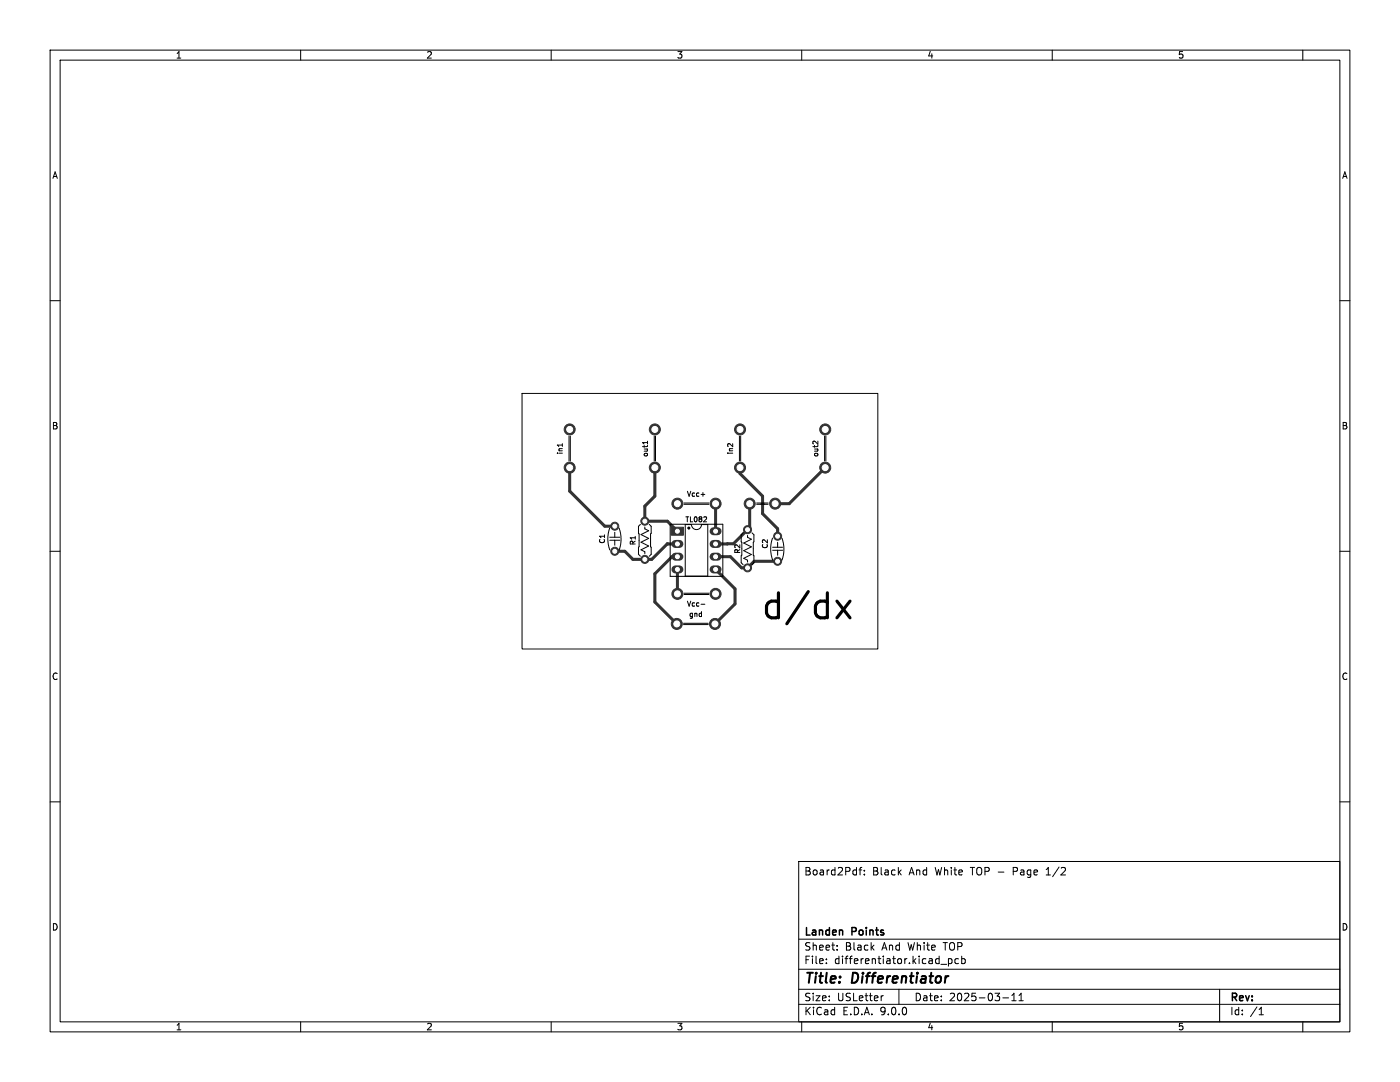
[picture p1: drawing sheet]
<svg xmlns="http://www.w3.org/2000/svg" width="279mm" height="216mm" viewBox="0 0 279 216" stroke-linecap="round" stroke-linejoin="round" font-family="sans-serif">
<g fill="#333" stroke="#333" stroke-width=".2">
<path d="M134 105.2h2.4v1.6h-2.4z"/>
<circle cx="154.7" cy="100.5" r="1.1"/>
<circle cx="149.6" cy="100.5" r="1.1"/>
<circle cx="128.7" cy="111.6" r=".8"/>
<circle cx="128.7" cy="104" r=".8"/>
<circle cx="135.1" cy="124.5" r="1.1"/>
<circle cx="142.7" cy="124.5" r="1.1"/>
<circle cx="130.7" cy="93.3" r="1.1"/>
<circle cx="130.7" cy="85.7" r="1.1"/>
<circle cx="113.7" cy="93.3" r="1.1"/>
<circle cx="113.7" cy="85.7" r="1.1"/>
<circle cx="164.7" cy="93.3" r="1.1"/>
<circle cx="164.7" cy="85.7" r="1.1"/>
<circle cx="147.7" cy="93.3" r="1.1"/>
<circle cx="147.7" cy="85.7" r="1.1"/>
<circle cx="135.2" cy="118.5" r="1.1"/>
<circle cx="142.8" cy="118.5" r="1.1"/>
<circle cx="135.2" cy="100.5" r="1.1"/>
<circle cx="142.8" cy="100.5" r="1.1"/>
<circle cx="155.2" cy="112" r=".8"/>
<circle cx="155.2" cy="107" r=".8"/>
<circle cx="122.7" cy="110" r=".8"/>
<circle cx="122.7" cy="105" r=".8"/>
<circle cx="149.2" cy="105.7" r=".8"/>
<circle cx="149.2" cy="113.3" r=".8"/>
</g>
<path d="M134.8 108.5h.8M134.8 111.1h.8M134.8 113.6h.8M142.4 108.5h.8M142.4 111.1h.8M142.4 113.6h.8M142.4 106h.8" fill="none" stroke="#333" stroke-width="1.6"/>
<g fill="none" stroke="#333" stroke-width=".61">
<path d="M113.7 93.3v4.7l7 7h2M130.7 93.3v5.7l-2 2v3h4.5l2 2M147.7 93.3v1.2l4.5 4.5v3.5l3 3v1.5M164.7 93.3l-7.2 7.2h-2.8M133.2 108.5l-3.1 3.1h-3.8l-1.6-1.6h-2M133.2 108.5h.1M135.1 108.5h-1.9M135.2 111.1h-1.1l-3.4 3.4v5.6l4.4 4.4M135.2 113.6v4.9M142.8 111.1h3l2.2 2.2h1.2l1.3-1.3h4.7M142.8 113.6l3.9 3.9v3l-4 4M142.8 100.5v5.5"/>
<path d="M145.2 108.5h-.1M149.6 100.5v4.8l-3.2 3.2h-3.6"/>
</g>
<g fill="#fff" stroke="#fff" stroke-width=".2">
<circle cx="154.7" cy="100.5" r=".6"/>
<circle cx="149.6" cy="100.5" r=".6"/>
<circle cx="128.7" cy="111.6" r=".4"/>
<circle cx="128.7" cy="104" r=".4"/>
<circle cx="135.1" cy="124.5" r=".6"/>
<circle cx="142.7" cy="124.5" r=".6"/>
<circle cx="130.7" cy="93.3" r=".6"/>
<circle cx="130.7" cy="85.7" r=".6"/>
<circle cx="113.7" cy="93.3" r=".6"/>
<circle cx="113.7" cy="85.7" r=".6"/>
<circle cx="164.7" cy="93.3" r=".6"/>
<circle cx="164.7" cy="85.7" r=".6"/>
<circle cx="147.7" cy="93.3" r=".6"/>
<circle cx="147.7" cy="85.7" r=".6"/>
<circle cx="135.2" cy="118.5" r=".6"/>
<circle cx="142.8" cy="118.5" r=".6"/>
<circle cx="135.2" cy="100.5" r=".6"/>
<circle cx="142.8" cy="100.5" r=".6"/>
<circle cx="155.2" cy="112" r=".4"/>
<circle cx="155.2" cy="107" r=".4"/>
<circle cx="122.7" cy="110" r=".4"/>
<circle cx="122.7" cy="105" r=".4"/>
<circle cx="149.2" cy="105.7" r=".4"/>
<circle cx="149.2" cy="113.3" r=".4"/>
<circle cx="135.2" cy="106" r=".4"/>
<circle cx="135.2" cy="108.5" r=".4"/>
<circle cx="135.2" cy="111.1" r=".4"/>
<circle cx="135.2" cy="113.6" r=".4"/>
<circle cx="142.8" cy="113.6" r=".4"/>
<circle cx="142.8" cy="111.1" r=".4"/>
<circle cx="142.8" cy="108.5" r=".4"/>
<circle cx="142.8" cy="106" r=".4"/>
</g>
<g fill="none" stroke="#000" stroke-width=".2">
<path d="M10 10h259.4v195.9h-259.4zM12 12h255.4v191.9h-255.4zM60 10v2M110 10v2M160 10v2M210 10v2M260 10v2M10 60h2M104.2 78.5h71v51h-71zM267.4 60h2M112.2 88.5v.6M113.6 87v5"/>
<path d="M113.8 87v5M129.2 88v.6M129.2 88.3h-1l.2 .1M130.6 87v5M130.8 87v5M139.9 98.7h.8M147.6 87v5M147.8 87v5M163.2 88v.6l-.5-.5-.3-.1-.2 .2M164.6 87v5M164.8 87v5M10 110h2"/>
<path d="M121.7 105.4a6.5 6.5 0 0 0 0 4.3M121.7 107.8h2M121.7 107.2h2M122.7 106.2v1M122.7 107.8v1M123.6 105.4a6.5 6.5 0 0 1 0 4.3M127.8 104.6l-.4 .4v1.4l.1 .1-.1 4.1 .4 .4M128.7 105.1v.4l.8 .4-1.6 .8 1.6 .7-1.6 .8 1.6 .8-1.6 .7 .8 .4v.4M129.6 104.6l.4 .4v1.4l-.2 .1 .2 4.1-.4 .4M133.7 104.6h10.6v10.4h-10.6zM136.5 100.6h5M136.5 100.4h5"/>
<path d="M136.5 118.6h5M136.5 118.4h5M136.7 104.7v10.3h4.5v-10.3h-1.2a1 1 0 0 1-1 1 1 1 0 0 1-1-1M147.9 110.9v1.4l.4 .4M148.3 106.3l-.4 .4 .1 2.8M149.2 106.8v.4l.8 .4-1.6 .8 1.6 .7-1.6 .8 1.6 .7-1.6 .8 .8 .4v.4M150.1 106.3l.4 .4v1.4l-.2 .1 .2 4.1-.4 .4M151 100.6h2.3M151 100.4h2.3M151.8 100.6h.8M154.2 107.4a6.5 6.5 0 0 0 0 4.3M154.2 109.8h2"/>
<path d="M154.2 109.2h2M155.2 108.2v1M155.2 109.8v1M156.1 107.4a6.5 6.5 0 0 1 0 4.3M267.4 110h2M136.4 124.6h5M136.4 124.4h5M139.9 120.6h.8M10 160h2M159.4 171.9h108v32h-108zM171.4 173.6h.6M172 173.1l-.4 .2v1.3"/>
<path d="M172.5 174.4v.2M172.5 173.7v.1M208.8 174.6h.8M209.1 173.3l-.3 .2M267.4 160h2M159.4 197.4h108M159.4 193.4h108M159.4 187.4h108M164.9 192.1v.2M164.9 191.4v.1M167.1 189.4v.2M167.1 188.7v.1"/>
<path d="M176.3 198.7l-.3 .1M179.4 197.4v3M187.8 192.4h1.1M189.3 191.3v1.5M189.3 191.4l.4-.1 .3 .3-.1 .6h-.6M191.3 191.4l-.4-.1-.3 .3 .1 .6h.6M191.9 191.4l.5-.1 .2 .3-.1 .6h-.6M191.9 190.8v1.5M200.1 199.1h1.2M201.9 199.7h.9M201.9 198.6l.5-.4v1.5M203.4 199.7h.8"/>
<path d="M203.4 198.6l.4-.4v1.5M243.4 197.4v6.5M60 203.9v2M110 203.9v2M159.4 200.4h108M160 203.9v2M210 203.9v2M251.3 202.5h.8M251.4 201.3l.3-.3v1.5M260 203.9v2"/>
<circle cx="137.5" cy="105.4" r=".12"/>
<circle cx="137.5" cy="105.4" r=".2"/>
</g>
<path d="M189.3 194.8l-.5 .2" fill="none" stroke="#000" stroke-width=".4"/>
<path d="M167 119.9l2.6 3.4M169.6 119.9l-2.6 3.4" fill="none" stroke="#000" stroke-width=".63"/>
<circle cx="137.5" cy="105.4" r=".11" fill="#000" stroke="#000" stroke-width=".2"/>
<text font-size="7" x="151.6" y="124.4">d/dx</text>
<g font-size="2.8">
<text x="160.4" y="196.8">Title:</text>
<text x="170.1" y="196.8">Differentiator</text>
</g>
<g font-size="2.1">
<text x="160.4" y="174.9">Board2Pdf:</text>
<text x="174.1" y="174.9">Black</text>
<text x="181.5" y="174.9">And</text>
<text x="186.8" y="174.9">White</text>
<text x="194" y="174.9">TOP -</text>
<text x="202.7" y="174.9">Page</text>
<text x="209.5" y="174.9">1/2</text>
<text x="160.4" y="189.9">Sheet:</text>
<text x="160.4" y="187.1">Landen</text>
<text x="168.6" y="189.9">Black</text>
<text x="170.1" y="187.1">Points</text>
<text x="176.1" y="189.9">And</text>
<text x="181.3" y="189.9">White</text>
<text x="188.6" y="189.9">TOP</text>
<text x="160.4" y="192.6">File:</text>
<text x="166.5" y="192.6">differentiator.kicad_pcb</text>
<text x="160.4" y="202.8">KiCad</text>
<text x="160.4" y="200">Size:</text>
<text x="167" y="200">USLetter</text>
<text x="168.1" y="202.8">E.D.A.</text>
<text x="175.7" y="202.8">9.0.0</text>
<text x="182.4" y="200">Date:</text>
<text x="189.4" y="200">2025-03-11</text>
<text x="245.4" y="200.2">Rev:</text>
<text x="245.4" y="202.8">Id:</text>
<text x="249.5" y="202.8">/1</text>
</g>
<g font-size="1.8">
<text x="35" y="11.9">1</text>
<text x="85" y="11.9">2</text>
<text x="135" y="11.9">3</text>
<text x="185" y="11.9">4</text>
<text x="235" y="11.9">5</text>
<text x="10.3" y="35.9">A</text>
<text x="267.7" y="35.9">A</text>
<text x="10.3" y="85.9">B</text>
<text x="267.7" y="85.9">B</text>
<text x="10.3" y="135.9">C</text>
<text x="267.7" y="135.9">C</text>
<text x="10.3" y="185.9">D</text>
<text x="267.7" y="185.9">D</text>
<text x="35" y="205.8">1</text>
<text x="85" y="205.8">2</text>
<text x="135" y="205.8">3</text>
<text x="185" y="205.8">4</text>
<text x="235" y="205.8">5</text>
</g>
<g font-size="1.4">
<text x="112.5" y="90.8" transform="rotate(-90 112.5 90.8)">in1</text>
<text x="129.5" y="91.3" transform="rotate(-90 129.5 91.3)">out1</text>
<text x="146.5" y="90.8" transform="rotate(-90 146.5 90.8)">in2</text>
<text x="163.5" y="91.3" transform="rotate(-90 163.5 91.3)">out2</text>
<text x="137" y="99.3">Vcc+</text>
<text x="136.7" y="104.4">TL082</text>
<text x="120.9" y="108.6" transform="rotate(-90 120.9 108.6)">C1</text>
<text x="127" y="108.9" transform="rotate(-90 127 108.9)">R1</text>
<text x="147.9" y="110.6" transform="rotate(-90 147.9 110.6)">R2</text>
<text x="153.4" y="109.6" transform="rotate(-90 153.4 109.6)">C2</text>
<text x="137" y="121.2">Vcc-</text>
<text x="137.4" y="123.3">gnd</text>
</g>
</svg>
